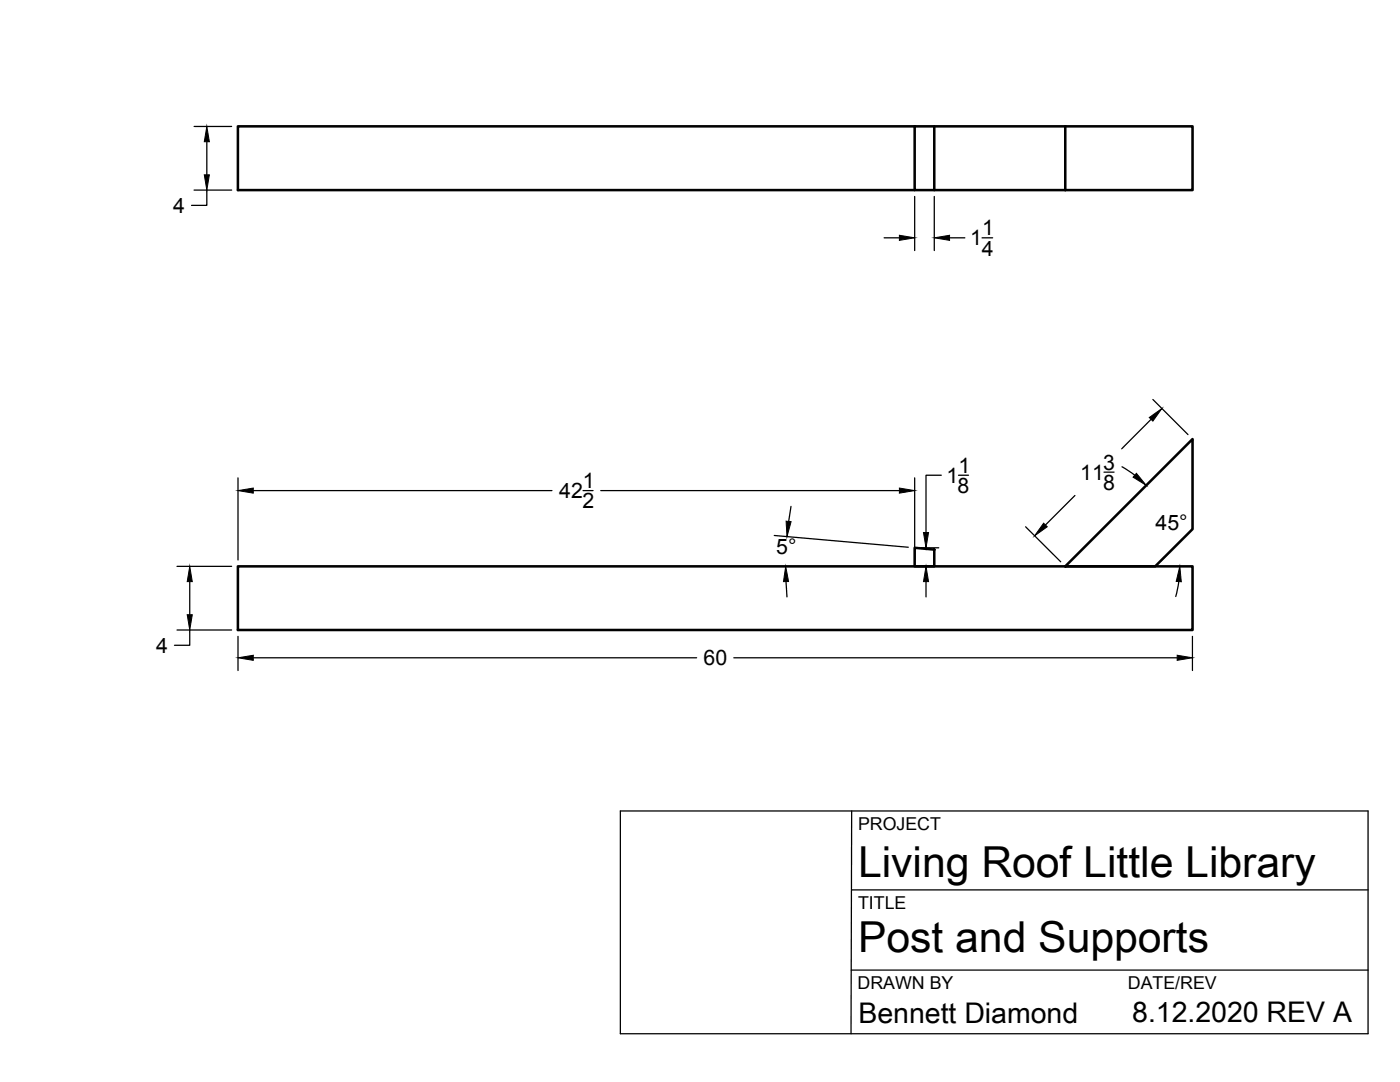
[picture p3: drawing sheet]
<svg xmlns="http://www.w3.org/2000/svg" width="279mm" height="216mm" viewBox="0 0 279 216" stroke-linecap="round" stroke-linejoin="round" font-family="sans-serif">
<!-- layer: Visible -->
<path d="M182.5 25.2h-135v12.7h135M182.5 25.2h4v12.7h-4zM186.5 25.2h26.1M186.5 37.9h26.1M212.6 25.2h25.4v12.7h-25.4M212.6 25.2v12.7M47.5 113h190.5v12.7h-190.5zM182.5 109.3l4 .4v3.3h-4zM212.6 113l25.4-25.4v18l-7.5 7.4z" fill="none" stroke="#000" stroke-width=".51"/>
<!-- layer: Titleblock -->
<path d="M123.8 161.8h149.2v44.5h-149.2zM170 177.6h103M170 161.8l-.2 44.5M169.9 193.6h103.1" fill="none" stroke="#000" stroke-width=".25"/>
<!-- layer: FD_Dimensions -->
<g fill="none" stroke="#000" stroke-width=".25">
<path d="M38.7 25.2h7.5M38.7 37.9h7.5M41.3 37.9v3.1h-3.1M41.3 28.3v6.6M182.5 39.2v10.8M186.5 39.2v10.8M176.4 47.5h3.1M189.5 47.5h3.1M196 47.5h2.1M230.1 79.7l7 7M47.5 95.4v16.3M50.5 97.9h59.7"/>
<path d="M116.4 97.9h2M119.9 97.9h59.6M182.5 95.4v16.3M187.9 94.8h-3.1v11.5M191.3 94.8h2M214.5 98.9l-5.9 5.9M220.3 94.2h2M223.9 93.1l2.6 1.7M229.7 83.7l-5.8 5.9M35.3 113h10.9M37.9 116.1v6.6M154.5 106.8l26.8 2.4"/>
<path d="M156.9 116.1l.2 3M157.9 101l-.5 3.1M183.8 113h3.5M183.8 109.3h3.5M184.8 116.1v3M204.7 105.1l7 7M235.3 116l-.7 3M35.3 125.7h10.9M37.9 125.7v3.1h-3.1M47.5 127v6.8M50.5 131.3h88.5M146.5 131.3h88.4"/>
<path d="M238 127v6.8"/>
</g>
<g fill="#000" stroke="#000" stroke-width=".2">
<path d="M41.3 25.2l.5 3.1h-1zM40.8 34.9h1l-.5 3zM179.5 46.9l3 .6-3 .5zM186.5 47.5l3-.6v1.1zM47.5 97.9l3-.5v1zM179.5 97.4l3 .5-3 .5zM226.8 94.4l1.9 2.4-2.6-1.6zM229.4 83.3l2.5-1.8-1.8 2.5zM37.9 113l.5 3.1h-1zM156.8 113l.6 3-1 .1zM156.9 104l1 .1-.8 3zM184.8 113l.5 3.1h-1z"/>
<path d="M184.3 106.3h1l-.5 3zM208.3 104.4l.7 .7-2.5 1.8zM235.5 113l.3 3.1-1.1-.1zM37.4 122.7h1l-.5 3zM47.5 131.3l3-.6v1.1zM234.9 130.7l3.1 .6-3.1 .5z"/>
</g>
<g font-size="8.5">
<text x="171.2" y="175">Living Roof Little Library</text>
<text x="171.2" y="190">Post and Supports</text>
</g>
<g font-size="5.7">
<text x="171.3" y="204.1">Bennett Diamond</text>
<text x="226" y="204">8.12.2020 REV A</text>
</g>
<g font-size="4.3">
<text x="34.5" y="42.5">4</text>
<text x="196" y="46.9">1</text>
<text x="193.6" y="49">1</text>
<text x="195.9" y="51">4</text>
<text x="191.3" y="94.3">1</text>
<text x="215.6" y="95.7">11</text>
<text x="220.2" y="93.7">3</text>
<text x="111.6" y="99.4">42</text>
<text x="116.2" y="101.5">2</text>
<text x="116.3" y="97.4">1</text>
<text x="188.9" y="96.4">1</text>
<text x="191.1" y="98.4">8</text>
<text x="220.2" y="97.8">8</text>
<text x="230.6" y="105.7">45°</text>
<text x="154.9" y="110.6">5°</text>
<text x="31.1" y="130.3">4</text>
<text x="140.4" y="132.7">60</text>
</g>
<g font-size="3.5">
<text x="171.2" y="165.6">PROJECT</text>
<text x="171.2" y="181.4">TITLE</text>
<text x="171.2" y="197.4">DRAWN BY</text>
<text x="225.1" y="197.4">DATE/REV</text>
</g>
</svg>
